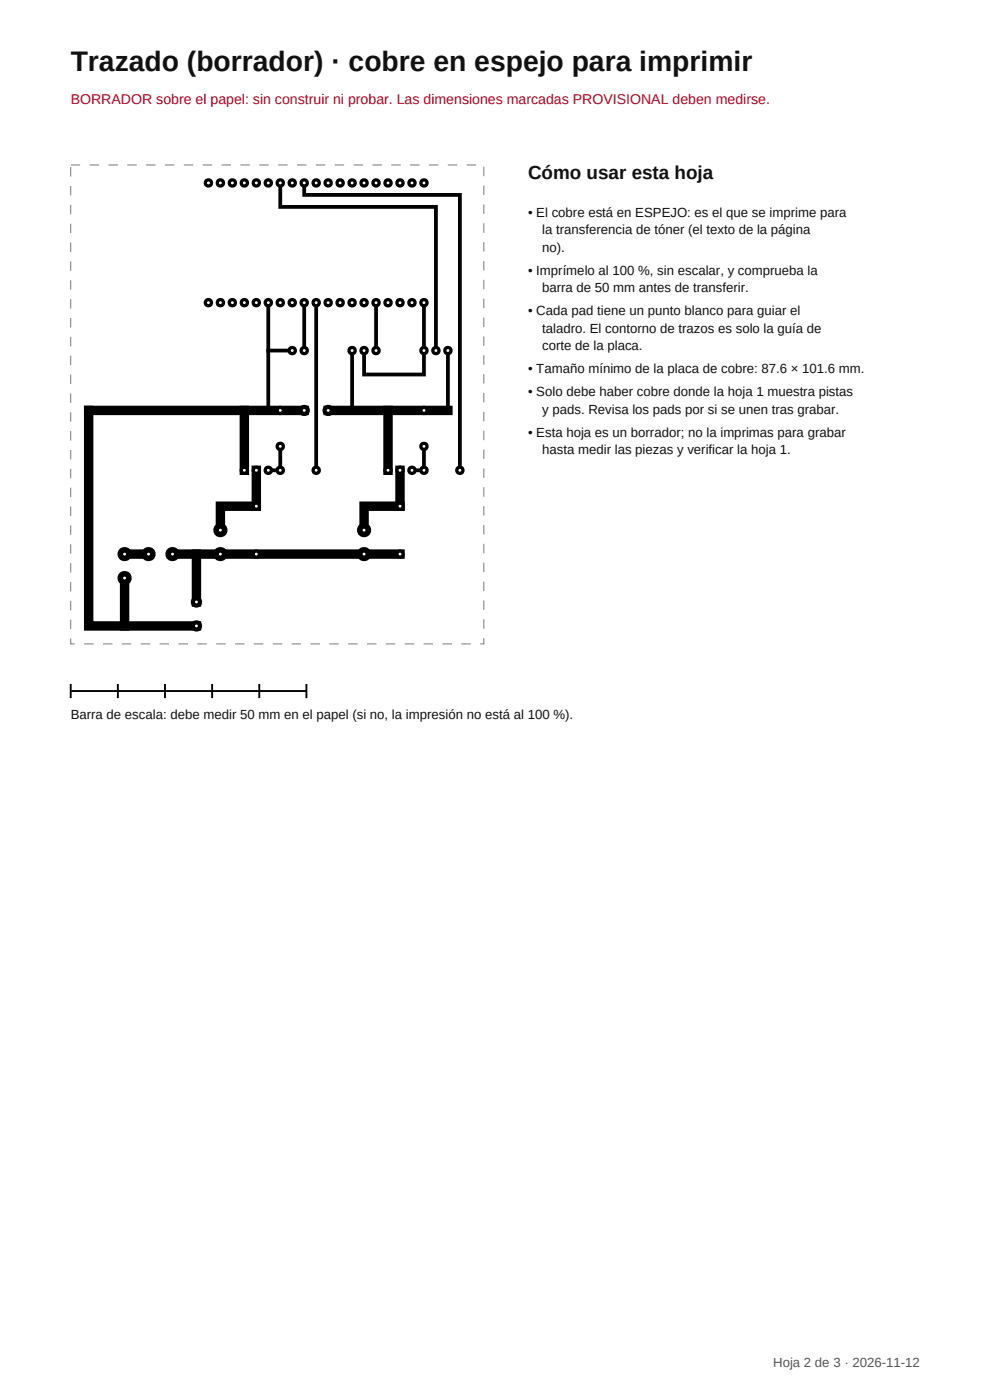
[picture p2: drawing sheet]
<svg xmlns="http://www.w3.org/2000/svg" width="210mm" height="297mm" viewBox="0 0 210 297" stroke-linecap="round" stroke-linejoin="round" font-family="sans-serif">
<path d="M15 35h87.6v101.6h-87.6z" fill="none" stroke="#777" stroke-width=".21" stroke-dasharray="2 2" stroke-linecap="butt"/>
<path d="M59.5 38.8v5.1h33v30.5M64.5 38.8v2.5h33.1v58.5M56.9 64.2v22.9M56.9 74.4h5.1M64.5 64.2v10.2M67.1 64.2v35.6M74.7 74.4v12.7M79.8 64.2v10.2M89.9 64.2v15.2h-12.7v-5M95 74.4v12.7M59.5 94.7v5.1h-2.6M89.9 94.7v5.1h-2.5" fill="none" stroke="#000" stroke-width=".8"/>
<path d="M51.8 87.1v12.7M54.4 99.8v7.6h-7.6v5.1M64.5 87.1h-45.7v45.7h22.9M69.6 87.1h25.4M82.3 87.1v12.7M84.9 99.8v7.6h-7.7v5.1M26.4 117.5h5.1M36.6 117.5h48.3M41.7 117.5v10.2M26.4 122.6v10.2" fill="none" stroke="#000" stroke-width="2"/>
<circle cx="89.9" cy="64.2" r="1.01" fill="#000"/>
<path d="M89.7 64h.4v.4h-.4z" fill="#fff"/>
<circle cx="89.9" cy="38.8" r="1.01" fill="#000"/>
<path d="M89.7 38.6h.4v.4h-.4z" fill="#fff"/>
<circle cx="87.4" cy="64.2" r="1.01" fill="#000"/>
<path d="M87.2 64h.4v.4h-.4z" fill="#fff"/>
<circle cx="87.4" cy="38.8" r="1.01" fill="#000"/>
<path d="M87.2 38.6h.4v.4h-.4z" fill="#fff"/>
<circle cx="84.9" cy="64.2" r="1.01" fill="#000"/>
<path d="M84.6 64h.5v.4h-.5z" fill="#fff"/>
<circle cx="84.9" cy="38.8" r="1.01" fill="#000"/>
<path d="M84.6 38.6h.5v.4h-.5z" fill="#fff"/>
<circle cx="82.3" cy="64.2" r="1.01" fill="#000"/>
<path d="M82.1 64h.4v.4h-.4z" fill="#fff"/>
<circle cx="82.3" cy="38.8" r="1.01" fill="#000"/>
<path d="M82.1 38.6h.4v.4h-.4z" fill="#fff"/>
<circle cx="79.8" cy="64.2" r="1.01" fill="#000"/>
<path d="M79.6 64h.4v.4h-.4z" fill="#fff"/>
<circle cx="79.8" cy="38.8" r="1.01" fill="#000"/>
<path d="M79.6 38.6h.4v.4h-.4z" fill="#fff"/>
<circle cx="77.2" cy="64.2" r="1.01" fill="#000"/>
<path d="M77 64h.4v.4h-.4z" fill="#fff"/>
<circle cx="77.2" cy="38.8" r="1.01" fill="#000"/>
<path d="M77 38.6h.4v.4h-.4z" fill="#fff"/>
<circle cx="74.7" cy="64.2" r="1.01" fill="#000"/>
<path d="M74.5 64h.4v.4h-.4z" fill="#fff"/>
<circle cx="74.7" cy="38.8" r="1.01" fill="#000"/>
<path d="M74.5 38.6h.4v.4h-.4z" fill="#fff"/>
<circle cx="72.2" cy="64.2" r="1.01" fill="#000"/>
<path d="M71.9 64h.5v.4h-.5z" fill="#fff"/>
<circle cx="72.2" cy="38.8" r="1.01" fill="#000"/>
<path d="M71.9 38.6h.5v.4h-.5z" fill="#fff"/>
<circle cx="69.6" cy="64.2" r="1.01" fill="#000"/>
<path d="M69.4 64h.4v.4h-.4z" fill="#fff"/>
<circle cx="69.6" cy="38.8" r="1.01" fill="#000"/>
<path d="M69.4 38.6h.4v.4h-.4z" fill="#fff"/>
<circle cx="67.1" cy="64.2" r="1.01" fill="#000"/>
<path d="M66.9 64h.4v.4h-.4z" fill="#fff"/>
<circle cx="67.1" cy="38.8" r="1.01" fill="#000"/>
<path d="M66.9 38.6h.4v.4h-.4z" fill="#fff"/>
<circle cx="64.5" cy="64.2" r="1.01" fill="#000"/>
<path d="M64.3 64h.4v.4h-.4z" fill="#fff"/>
<circle cx="64.5" cy="38.8" r="1.01" fill="#000"/>
<path d="M64.3 38.6h.4v.4h-.4z" fill="#fff"/>
<circle cx="62" cy="64.2" r="1.01" fill="#000"/>
<path d="M61.8 64h.4v.4h-.4z" fill="#fff"/>
<circle cx="62" cy="38.8" r="1.01" fill="#000"/>
<path d="M61.8 38.6h.4v.4h-.4z" fill="#fff"/>
<circle cx="59.5" cy="64.2" r="1.01" fill="#000"/>
<path d="M59.2 64h.5v.4h-.5z" fill="#fff"/>
<circle cx="59.5" cy="38.8" r="1.01" fill="#000"/>
<path d="M59.2 38.6h.5v.4h-.5z" fill="#fff"/>
<circle cx="56.9" cy="64.2" r="1.01" fill="#000"/>
<path d="M56.7 64h.4v.4h-.4z" fill="#fff"/>
<circle cx="56.9" cy="38.8" r="1.01" fill="#000"/>
<path d="M56.7 38.6h.4v.4h-.4z" fill="#fff"/>
<circle cx="54.4" cy="64.2" r="1.01" fill="#000"/>
<path d="M54.2 64h.4v.4h-.4z" fill="#fff"/>
<circle cx="54.4" cy="38.8" r="1.01" fill="#000"/>
<path d="M54.2 38.6h.4v.4h-.4z" fill="#fff"/>
<circle cx="51.8" cy="64.2" r="1.01" fill="#000"/>
<path d="M51.6 64h.4v.4h-.4z" fill="#fff"/>
<circle cx="51.8" cy="38.8" r="1.01" fill="#000"/>
<path d="M51.6 38.6h.4v.4h-.4z" fill="#fff"/>
<circle cx="49.3" cy="64.2" r="1.01" fill="#000"/>
<path d="M49.1 64h.4v.4h-.4z" fill="#fff"/>
<circle cx="49.3" cy="38.8" r="1.01" fill="#000"/>
<path d="M49.1 38.6h.4v.4h-.4z" fill="#fff"/>
<circle cx="46.8" cy="64.2" r="1.01" fill="#000"/>
<path d="M46.5 64h.5v.4h-.5z" fill="#fff"/>
<circle cx="46.8" cy="38.8" r="1.01" fill="#000"/>
<path d="M46.5 38.6h.5v.4h-.5z" fill="#fff"/>
<circle cx="44.2" cy="64.2" r="1.01" fill="#000"/>
<path d="M44 64h.4v.4h-.4z" fill="#fff"/>
<circle cx="44.2" cy="38.8" r="1.01" fill="#000"/>
<path d="M44 38.6h.4v.4h-.4z" fill="#fff"/>
<circle cx="89.9" cy="74.4" r="1.01" fill="#000"/>
<path d="M89.7 74.1h.4v.5h-.4z" fill="#fff"/>
<circle cx="92.5" cy="74.4" r="1.01" fill="#000"/>
<path d="M92.3 74.1h.4v.5h-.4z" fill="#fff"/>
<circle cx="95" cy="74.4" r="1.01" fill="#000"/>
<path d="M94.8 74.1h.4v.5h-.4z" fill="#fff"/>
<circle cx="74.7" cy="74.4" r="1.01" fill="#000"/>
<path d="M74.5 74.1h.4v.5h-.4z" fill="#fff"/>
<circle cx="77.2" cy="74.4" r="1.01" fill="#000"/>
<path d="M77 74.1h.4v.5h-.4z" fill="#fff"/>
<circle cx="79.8" cy="74.4" r="1.01" fill="#000"/>
<path d="M79.6 74.1h.4v.5h-.4z" fill="#fff"/>
<circle cx="64.5" cy="74.4" r="1.01" fill="#000"/>
<path d="M64.3 74.1h.4v.5h-.4z" fill="#fff"/>
<circle cx="62" cy="74.4" r="1.01" fill="#000"/>
<path d="M61.8 74.1h.4v.5h-.4z" fill="#fff"/>
<circle cx="97.6" cy="99.8" r="1.01" fill="#000"/>
<path d="M97.3 99.5h.5v.5h-.5z" fill="#fff"/>
<circle cx="89.9" cy="99.8" r="1.01" fill="#000"/>
<path d="M89.7 99.5h.4v.5h-.4z" fill="#fff"/>
<circle cx="89.9" cy="94.7" r="1.01" fill="#000"/>
<path d="M89.7 94.5h.4v.4h-.4z" fill="#fff"/>
<circle cx="89.9" cy="87.1" r="1.01" fill="#000"/>
<path d="M89.7 86.8h.4v.5h-.4z" fill="#fff"/>
<circle cx="87.4" cy="99.8" r="1.01" fill="#000"/>
<path d="M87.2 99.5h.4v.5h-.4z" fill="#fff"/>
<circle cx="84.9" cy="99.8" r="1.01" fill="#000"/>
<path d="M84.6 99.5h.5v.5h-.5z" fill="#fff"/>
<circle cx="82.3" cy="99.8" r="1.01" fill="#000"/>
<path d="M82.1 99.5h.4v.5h-.4z" fill="#fff"/>
<circle cx="84.9" cy="107.4" r="1.01" fill="#000"/>
<path d="M84.6 107.2h.5v.4h-.5z" fill="#fff"/>
<circle cx="84.9" cy="117.5" r="1.01" fill="#000"/>
<path d="M84.6 117.3h.5v.5h-.5z" fill="#fff"/>
<circle cx="77.2" cy="112.5" r="1.51" fill="#000"/>
<path d="M77 112.2h.4v.5h-.4z" fill="#fff"/>
<circle cx="77.2" cy="117.5" r="1.51" fill="#000"/>
<path d="M77 117.3h.4v.5h-.4z" fill="#fff"/>
<circle cx="67.1" cy="99.8" r="1.01" fill="#000"/>
<path d="M66.9 99.5h.4v.5h-.4z" fill="#fff"/>
<circle cx="59.5" cy="99.8" r="1.01" fill="#000"/>
<path d="M59.2 99.5h.5v.5h-.5z" fill="#fff"/>
<circle cx="59.5" cy="94.7" r="1.01" fill="#000"/>
<path d="M59.2 94.5h.5v.4h-.5z" fill="#fff"/>
<circle cx="59.5" cy="87.1" r="1.01" fill="#000"/>
<path d="M59.2 86.8h.5v.5h-.5z" fill="#fff"/>
<circle cx="56.9" cy="99.8" r="1.01" fill="#000"/>
<path d="M56.7 99.5h.4v.5h-.4z" fill="#fff"/>
<circle cx="54.4" cy="99.8" r="1.01" fill="#000"/>
<path d="M54.2 99.5h.4v.5h-.4z" fill="#fff"/>
<circle cx="51.8" cy="99.8" r="1.01" fill="#000"/>
<path d="M51.6 99.5h.4v.5h-.4z" fill="#fff"/>
<circle cx="54.4" cy="107.4" r="1.01" fill="#000"/>
<path d="M54.2 107.2h.4v.4h-.4z" fill="#fff"/>
<circle cx="54.4" cy="117.5" r="1.01" fill="#000"/>
<path d="M54.2 117.3h.4v.5h-.4z" fill="#fff"/>
<circle cx="46.8" cy="112.5" r="1.51" fill="#000"/>
<path d="M46.5 112.2h.5v.5h-.5z" fill="#fff"/>
<circle cx="46.8" cy="117.5" r="1.51" fill="#000"/>
<path d="M46.5 117.3h.5v.5h-.5z" fill="#fff"/>
<circle cx="36.6" cy="117.5" r="1.51" fill="#000"/>
<path d="M36.4 117.3h.4v.5h-.4z" fill="#fff"/>
<circle cx="31.5" cy="117.5" r="1.51" fill="#000"/>
<path d="M31.3 117.3h.4v.5h-.4z" fill="#fff"/>
<circle cx="26.4" cy="117.5" r="1.51" fill="#000"/>
<path d="M26.2 117.3h.4v.5h-.4z" fill="#fff"/>
<circle cx="26.4" cy="122.6" r="1.51" fill="#000"/>
<path d="M26.2 122.4h.4v.5h-.4z" fill="#fff"/>
<circle cx="41.7" cy="127.7" r="1.21" fill="#000"/>
<path d="M41.5 127.5h.4v.4h-.4z" fill="#fff"/>
<circle cx="41.7" cy="132.8" r="1.21" fill="#000"/>
<path d="M41.5 132.6h.4v.4h-.4z" fill="#fff"/>
<circle cx="69.6" cy="87.1" r="1.21" fill="#000"/>
<path d="M69.4 86.8h.4v.5h-.4z" fill="#fff"/>
<circle cx="64.5" cy="87.1" r="1.21" fill="#000"/>
<path d="M64.3 86.8h.4v.5h-.4z" fill="#fff"/>
<path d="M15 146.6h50M15 145.1v3M25 145.1v3M35 145.1v3M45 145.1v3M55 145.1v3M65 145.1v3" fill="none" stroke="#000" stroke-width=".4"/>
<text font-size="6" fill="#111" x="15" y="15">Trazado (borrador) · cobre en espejo para imprimir</text>
<text font-size="4" fill="#111" x="112" y="38">Cómo usar esta hoja</text>
<text font-size="3" fill="#b00020" x="15" y="22">BORRADOR sobre el papel: sin construir ni probar. Las dimensiones marcadas PROVISIONAL deben medirse.</text>
<g font-size="2.8" fill="#111">
<text x="112" y="46">• El cobre está en ESPEJO: es el que se imprime para</text>
<text x="115" y="49.7">la transferencia de tóner (el texto de la página</text>
<text x="115" y="53.4">no).</text>
<text x="112" y="58.3">• Imprímelo al 100 %, sin escalar, y comprueba la</text>
<text x="115" y="62">barra de 50 mm antes de transferir.</text>
<text x="112" y="66.9">• Cada pad tiene un punto blanco para guiar el</text>
<text x="115" y="70.6">taladro. El contorno de trazos es solo la guía de</text>
<text x="115" y="74.3">corte de la placa.</text>
<text x="112" y="79.2">• Tamaño mínimo de la placa de cobre: 87.6 × 101.6 mm.</text>
<text x="112" y="84.1">• Solo debe haber cobre donde la hoja 1 muestra pistas</text>
<text x="115" y="87.8">y pads. Revisa los pads por si se unen tras grabar.</text>
<text x="112" y="92.7">• Esta hoja es un borrador; no la imprimas para grabar</text>
<text x="115" y="96.4">hasta medir las piezas y verificar la hoja 1.</text>
<text x="15" y="152.6">Barra de escala: debe medir 50 mm en el papel (si no, la impresión no está al 100 %).</text>
</g>
<text font-size="2.8" fill="#555" x="164" y="290">Hoja 2 de 3 · 2026-11-12</text>
</svg>
